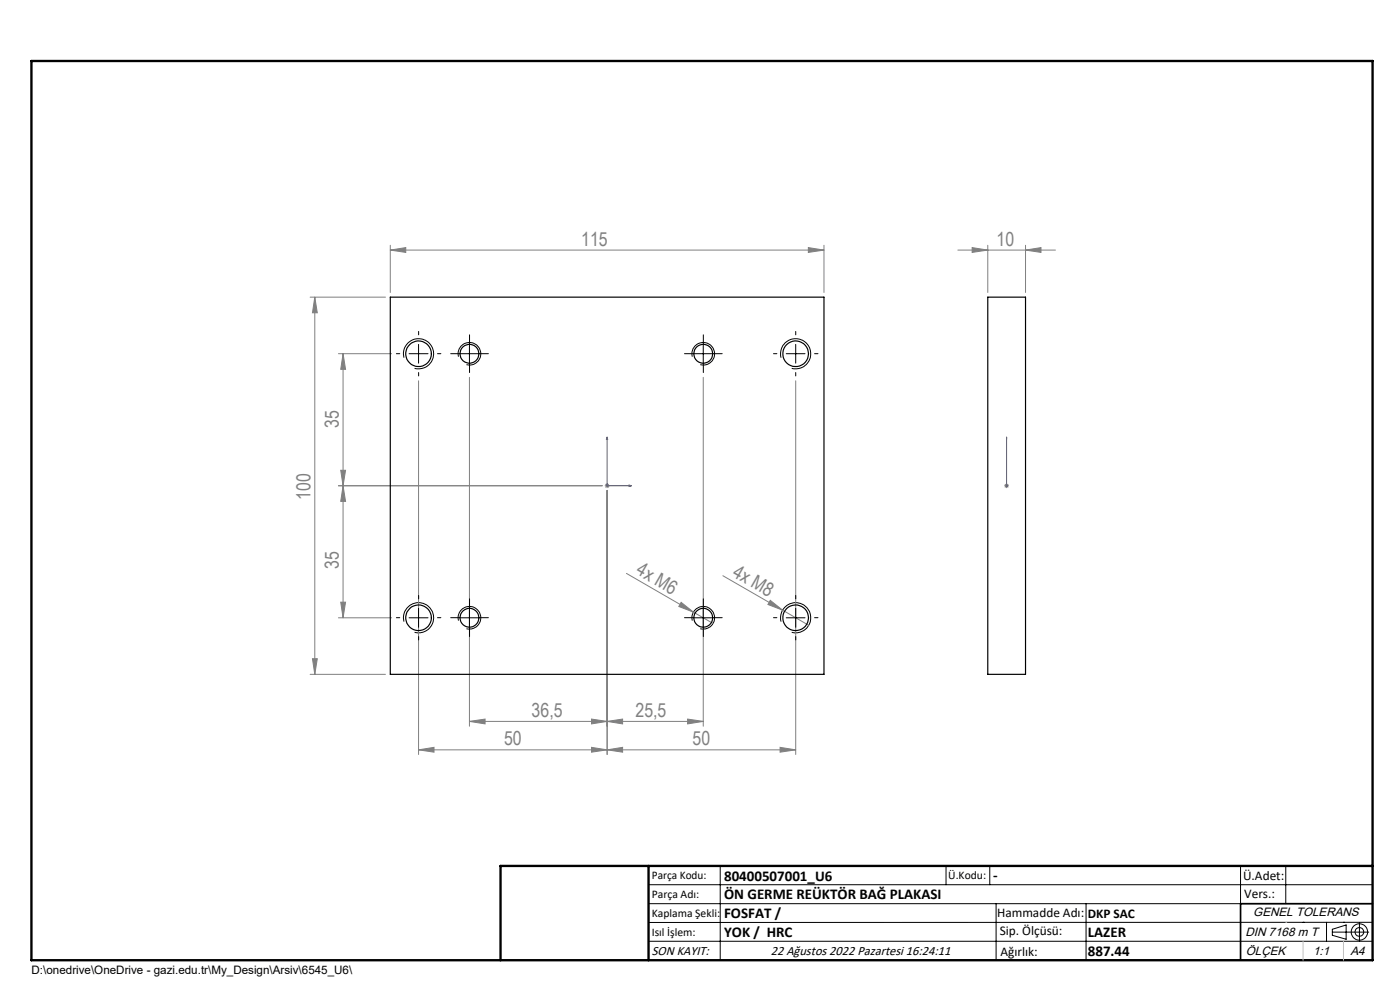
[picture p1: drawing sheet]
<svg xmlns="http://www.w3.org/2000/svg" width="297mm" height="210mm" viewBox="0 0 297 210" stroke-linecap="round" stroke-linejoin="round" font-family="sans-serif">
<g fill="none" stroke="#000" stroke-width=".21">
<path d="M85.7 75.9a3.2 3.2 0 0 1 2.8-4.1 3.2 3.2 0 0 1 3.5 3.5 3.2 3.2 0 0 1-4.1 2.8M86.8 75h4M88.8 73.1v3.9M97.3 75.7a2.41 2.41 0 0 1 2.1-3.1 2.41 2.41 0 0 1 2.6 2.6 2.41 2.41 0 0 1-3 2.2M97.6 75h4M99.6 73.1v3.9M146.9 75.7a2.41 2.41 0 0 1 2.1-3.1 2.41 2.41 0 0 1 2.6 2.6 2.41 2.41 0 0 1-3 2.2M147.2 75h4M149.2 73.1v3.9M165.7 75.9a3.2 3.2 0 0 1 2.8-4.1 3.2 3.2 0 0 1 3.5 3.5 3.2 3.2 0 0 1-4 2.8M166.8 75h4M168.8 73.1v3.9"/>
<path d="M85.7 131.9a3.2 3.2 0 0 1 2.8-4.1 3.2 3.2 0 0 1 3.5 3.5 3.2 3.2 0 0 1-4.1 2.8M86.8 131h4M88.8 129v4.1M97.3 131.6a2.4 2.4 0 0 1 2.1-2.9 2.4 2.4 0 0 1 2.6 2.6 2.4 2.4 0 0 1-3 2.1M97.6 131h4M99.6 129v4.1M146.9 131.6a2.4 2.4 0 0 1 2.1-2.9 2.4 2.4 0 0 1 2.6 2.6 2.4 2.4 0 0 1-3 2.1M147.2 131h4M149.2 129v4.1M165.7 131.9a3.2 3.2 0 0 1 2.8-4.1 3.2 3.2 0 0 1 3.5 3.5 3.2 3.2 0 0 1-4 2.8M166.8 131h4M168.8 129v4.1"/>
<path d="M137.6 187.7h153.6M137.6 191.7h153.6M137.6 199.7h153.6M152.8 183.7v20M200.7 183.7v4M210 183.7v4M211.3 191.7v12M230.4 191.7v12M263.2 183.7v20M272.8 183.7v8M276.4 195.6h.1M281.4 195.6v4.1"/>
<path d="M282.6 197.7h7.8M282.6 197.1l3-.9v3l-3-.8zM285 195.6h.1M288.4 195.8v3.8M291.2 195.6l-153.6 .1"/>
<circle cx="288.4" cy="197.7" r="1.74"/>
<circle cx="288.4" cy="197.7" r=".93"/>
</g>
<path d="M128.8 92.7v10.3h5.1M128.8 92.7l.1 .5h-.2zM213.5 92.7v.5v-.5M213.5 92.7v10.3M133.5 102.9l.4 .1-.4 .2zM213.5 102.9v.3zM213.5 103h.1" fill="none" stroke="#00f" stroke-width=".21"/>
<g fill="none" stroke="#808080" stroke-width=".21">
<path d="M82.8 53l3.3-.5v1zM82.8 52v10M82.8 53h92M171.5 52.5l3.3 .5-3.3 .5zM174.8 52v10M203.2 53h20.7M206.2 52.5l3.3 .5-3.3 .5zM209.5 52v10M217.6 53l3.2-.5v1zM217.6 52v10M65.8 63h16M66.8 63l.5 3.3h-1z"/>
<path d="M66.8 63v80M71.8 75h11.3M72.8 75l.5 3.3h-1zM72.8 75v56M72.3 99.8h1l-.5 3.2zM88.8 80.8v79.2M99.6 80v74M149.2 80v74M168.8 80.8v79.2M71.8 103h56M72.8 103l.5 3.4h-1zM128.3 103h1"/>
<path d="M128.4 102.7l.8 .7M128.8 102.5v1M128.8 104v56M129.2 102.7l-.8 .7M213 103h1M213.2 102.7l.7 .7M213.5 102.5v1M213.9 102.7l-.7 .7M66.3 139.7h1l-.5 3.3zM71.8 131h11.3M72.3 127.7h1l-.5 3.3zM132.9 121.6l18.4 10.6"/>
<path d="M144.5 127.8l2.6 2-3.1-1.2zM153.4 122.1l18.2 10.5M163.4 127.3l2.6 2.1-3.1-1.2zM65.8 143h16M88.8 159.1l3.3-.6v1.1zM88.8 159.1h80M99.6 153l3.3-.5v1.1zM99.6 153h49.6M125.5 152.5l3.3 .5-3.3 .6zM125.5 158.5l3.3 .6-3.3 .5zM128.8 153l3.3-.5v1.1zM128.8 159.1l3.3-.6v1.1z"/>
<path d="M145.9 152.5l3.3 .5-3.3 .6zM165.5 158.5l3.3 .6-3.3 .5z"/>
</g>
<path d="M106.2 203.7h185" fill="none" stroke="#000" stroke-width=".25"/>
<path d="M291.2 191.7h-28v12" fill="none" stroke="#000" stroke-width=".35"/>
<path d="M6.7 12.9h284.5v190.8h-284.5zM137.6 183.7v20M291.2 183.7h-185v20" fill="none" stroke="#000" stroke-width=".5"/>
<path d="M272.8 195.6h.1M276.4 199.7v4M285 199.7v4" fill="none" stroke="#c0c0c0" stroke-width=".21"/>
<g fill="none" stroke="#000" stroke-width=".21" stroke-dasharray="15.2 1.3 1.3 1.3">
<path d="M84.8 75h-.7M88.8 71v-.7M88.8 79v.7M92.8 75h.7M97.6 75h-2M99.6 73v-2M99.6 77v2M101.6 75h2M147.2 75h-2M149.2 73v-2M149.2 77v2M151.2 75h2"/>
<path d="M164.8 75h-.7M168.8 71v-.7M168.8 79v.7M172.8 75h.7M84.8 131h-.7M88.8 127v-.7M88.8 135v.7M92.8 131h.7M97.6 131h-2M99.6 129v-2M99.6 133v2M101.6 131h2"/>
<path d="M147.2 131h-2M149.2 129v-2M149.2 133v2M151.2 131h2M164.8 131h-.7M168.8 127v-.7M168.8 135v.7M172.8 131h.7"/>
</g>
<g fill="#00f">
<path d="M133.5 102.9l.4 .1-.4 .2zM128.8 92.7l.1 .5h-.2z"/>
<path d="M213.5 102.9v.3zM213.5 92.7v.5z"/>
</g>
<g fill="#808080">
<path d="M163.4 127.3l2.6 2.1-3.1-1.2z"/>
<path d="M144.5 127.8l2.6 2-3.1-1.2z"/>
<path d="M125.5 152.5l3.3 .5-3.3 .6zM99.6 153l3.3-.5v1.1zM125.5 158.5l3.3 .6-3.3 .5zM88.8 159.1l3.3-.6v1.1z"/>
<path d="M128.8 153l3.3-.5v1.1zM145.9 152.5l3.3 .5-3.3 .6zM128.8 159.1l3.3-.6v1.1zM165.5 158.5l3.3 .6-3.3 .5zM82.8 53l3.3-.5v1zM171.5 52.5l3.3 .5-3.3 .5zM206.2 52.5l3.3 .5-3.3 .5zM217.6 53l3.2-.5v1z"/>
<path d="M72.3 99.8h1l-.5 3.2zM72.8 75l.5 3.3h-1z"/>
<path d="M72.8 103l.5 3.4h-1zM72.3 127.7h1l-.5 3.3zM66.8 63l.5 3.3h-1zM66.3 139.7h1l-.5 3.3z"/>
</g>
<g fill="none" stroke="#000" stroke-width=".25">
<path d="M82.8 63h92v80h-92zM209.5 63h8.1v80h-8.1z"/>
<circle cx="88.8" cy="75.1" r="2.72"/>
<circle cx="99.6" cy="75" r="2.01"/>
<circle cx="149.2" cy="75" r="2.01"/>
<circle cx="168.8" cy="75.1" r="2.72"/>
<circle cx="88.8" cy="131" r="2.72"/>
<circle cx="99.6" cy="131" r="2"/>
<circle cx="149.2" cy="131" r="2"/>
<circle cx="168.8" cy="131" r="2.72"/>
</g>
<g font-size="4.1" fill="#808080">
<text x="123.3" y="52.1">115</text>
<text x="211.4" y="52.1">10</text>
<text x="71.9" y="90.7" transform="rotate(-90 71.9 90.7)">35</text>
<text x="65.9" y="106" transform="rotate(-90 65.9 106)">100</text>
<text x="71.9" y="120.7" transform="rotate(-90 71.9 120.7)">35</text>
<text x="134.7" y="121.6" transform="rotate(30 134.7 121.6)">4x M6</text>
<text x="155.2" y="122.1" transform="rotate(30 155.2 122.1)">4x M8</text>
<text x="112.8" y="152.1">36,5</text>
<text x="134.8" y="152.1">25,5</text>
<text x="106.9" y="158.1">50</text>
<text x="146.9" y="158.1">50</text>
</g>
<g font-size="3.2">
<text x="153.6" y="186.8">80400507001_U6</text>
<text x="153.6" y="190.8">ÖN GERME REÜKTÖR BAĞ PLAKASI</text>
<text x="210.7" y="186.6">-</text>
<text x="153.6" y="194.8">FOSFAT /</text>
<text x="153.6" y="198.8">YOK / HRC</text>
<text x="230.8" y="198.7">LAZER</text>
<text x="230.8" y="202.8">887.44</text>
</g>
<g font-size="2.8">
<text x="263.7" y="186.7">Ü.Adet:</text>
<text x="263.9" y="190.5">Vers.:</text>
<text x="211.5" y="194.5">Hammadde Adı:</text>
<text x="230.8" y="194.7">DKP SAC</text>
<text x="138.3" y="202.6">SON KAYIT:</text>
<text x="163.5" y="202.6">22 Ağustos 2022 Pazartesi 16:24:11</text>
<text x="212.1" y="198.4">Sip. Ölçüsü:</text>
<text x="212.2" y="202.7">Ağırlık:</text>
</g>
<g font-size="2.6">
<text x="265.9" y="194.4">GENEL TOLERANS</text>
<text x="264.2" y="198.5">DIN 7168 m T</text>
<text x="264.3" y="202.6">ÖLÇEK</text>
<text x="278.5" y="202.6">1:1</text>
<text x="286.5" y="202.6">A4</text>
</g>
<g font-size="2.5">
<text x="138.3" y="186.4">Parça Kodu:</text>
<text x="138.3" y="190.5">Parça Adı:</text>
<text x="201.2" y="186.5">Ü.Kodu:</text>
<text x="138.3" y="194.5">Kaplama Şekli:</text>
<text x="138.3" y="198.6">Isıl İşlem:</text>
<text x="6.7" y="206.7">D:\onedrive\OneDrive - gazi.edu.tr\My_Design\Arsiv\6545_U6\</text>
</g>
</svg>
